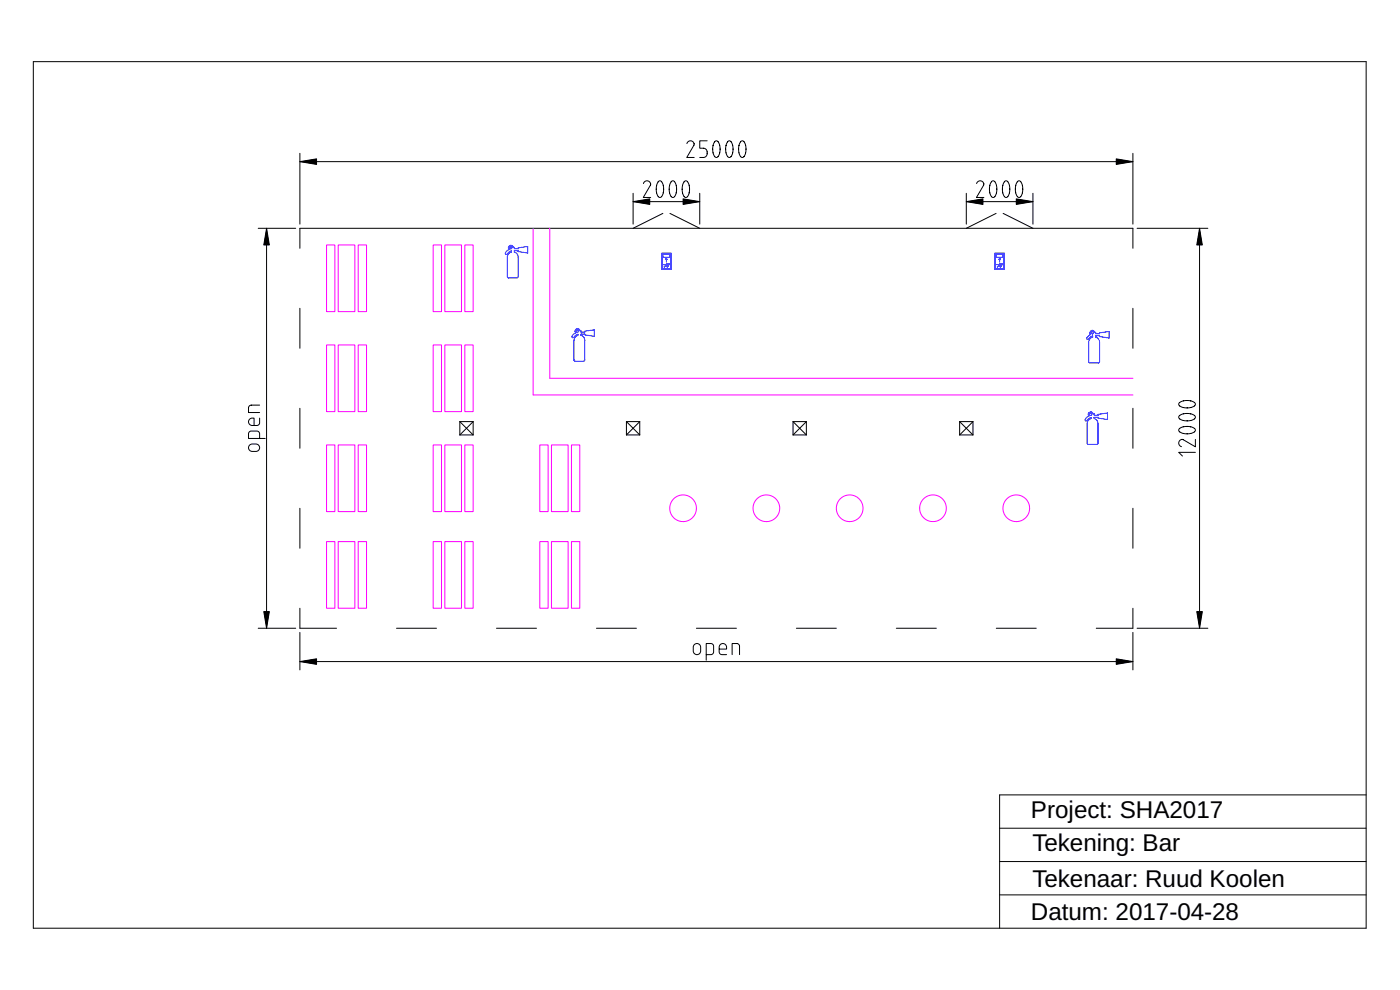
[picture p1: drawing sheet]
<svg xmlns="http://www.w3.org/2000/svg" width="420mm" height="297mm" viewBox="0 0 420 297" stroke-linecap="round" stroke-linejoin="round" font-family="sans-serif">
<g fill="none" stroke="#000" stroke-width=".3">
<path d="M10 18.5h400v260h-400zM90 46v21.2M90 48.5h250M190 58v9.2M193.1 55.1a1.08 1.08 0 0 1 1.3-.8 1.08 1.08 0 0 1 .8 1.3l-2.1 3.7h2.2M197.7 54.4a.93 .93 0 0 1 1.3 .9l.2 1.4-.2 1.5-.6 .9-.5 .1-.7-.7-.2-1.5 .1-1.7zM201.6 54.4a.93 .93 0 0 1 1.3 .9l.2 1.4-.2 1.5-.6 .9-.6 .1-.6-.7-.3-1.5 .2-1.7zM205.5 54.4a.93 .93 0 0 1 1.3 .9l.1 1.4-.1 1.5-.6 .9-.6 .1-.6-.7-.3-1.5 .2-1.7zM206.1 43.1a1.08 1.08 0 0 1 1.3-.8 1.08 1.08 0 0 1 .9 1.3l-2.2 3.7h2.2M210 58v9.2M212.2 42.3h-2.2v2.2h1.1a1.42 1.42 0 0 1 1.1 1.4 1.42 1.42 0 0 1-1.1 1.4h-1.1M214.6 42.4a.93 .93 0 0 1 1.3 .9l.2 1.4-.2 1.5-.5 .9-.6 .1-.6-.7-.3-1.5 .2-1.7z"/>
<path d="M218.5 42.4a.93 .93 0 0 1 1.3 .9l.2 1.4-.2 1.5-.5 .9-.6 .1-.6-.7-.3-1.5 .2-1.7zM222.4 42.4a.93 .93 0 0 1 1.3 .9l.2 1.4-.2 1.5-.5 .9-.6 .1-.6-.7-.3-1.5 .2-1.7zM290 58v9.2M293.1 55.1a1.08 1.08 0 0 1 1.3-.8 1.08 1.08 0 0 1 .8 1.3l-2.1 3.7h2.2M297.7 54.4a.93 .93 0 0 1 1.3 .9l.2 1.4-.2 1.5-.6 .9-.5 .1-.7-.7-.2-1.5 .1-1.7zM301.6 54.4a.93 .93 0 0 1 1.3 .9l.2 1.4-.2 1.5-.6 .9-.6 .1-.6-.7-.3-1.5 .2-1.7zM305.5 54.4a.93 .93 0 0 1 1.3 .9l.1 1.4-.1 1.5-.6 .9-.6 .1-.6-.7-.3-1.5 .2-1.7zM310 58v9.2M340 46v21.2M77.5 68.5h11.2M80 68.5v120M90 74.5v-6h250v6"/>
<path d="M190 60.5h20M198.9 64l-8.9 4.5M201.1 64l8.9 4.5M290 60.5h20M298.9 64l-8.9 4.5M301.1 64l8.9 4.5M341.2 68.5h21.3M360 68.5v120M90 92.5v12M340 92.5v12M74.8 133.7l.5-.4 1.5-.1a1.11 1.11 0 0 1 1.1 1.1 1.11 1.11 0 0 1-1.1 1.1l-1.8-.2-.4-.9zM77.9 131.6v-1.4a.83 .83 0 0 0-.8-.9h-1.7a.83 .83 0 0 0-.8 .9v1.4h5"/>
<path d="M77.9 125.4v1.4a.83 .83 0 0 1-.8 .9h-1.4a1.17 1.17 0 0 1-1.1-1.5 1.17 1.17 0 0 1 1.6-.8v2.3M77.9 121.6h-2.5a.83 .83 0 0 0-.8 .8v1.4h3.3M90 122.5v12M138 126.5v4M138 126.5h4M138 130.5h4M138 126.5l4 4M142 126.5v4M142 126.5l-4 4M188 126.5v4M188 126.5h4M188 130.5h4"/>
<path d="M188 126.5l4 4M192 126.5v4M192 126.5l-4 4M238 126.5v4M238 126.5h4M238 130.5h4M238 126.5l4 4M242 126.5v4M242 126.5l-4 4M288 126.5v4M288 126.5h4M288 130.5h4"/>
<path d="M288 126.5l4 4M292 126.5v4M292 126.5l-4 4M340 122.5v12M353.9 128.7l.9-.6 1.7-.1 1.5 .2 .6 .5 .1 .4-.1 .3-.6 .5-2 .3-1.2-.2-.8-.4-.3-.5zM353.9 124.8l.9-.6 1.7-.1 1.5 .3 .6 .4 .1 .4-.1 .3-.6 .5-2 .3-1.2-.2-.8-.4-.3-.5zM353.9 120.9l.9-.5 1.7-.2 1.5 .3 .6 .4 .1 .4-.1 .4-.6 .4-2 .3-1.2-.2-.8-.4-.3-.5zM358.7 135.7h-5l1.2 1.1M358.7 131.8v2.3l-3.6-2.2a1.08 1.08 0 0 0-1.4 .8 1.08 1.08 0 0 0 .9 1.3M90 152.5v12M340 152.5v12M77.5 188.5h11.2"/>
<path d="M90 182.5v6h11M90 189.7v11.3M90 198.5h250M119 188.5h12M149 188.5h12M179 188.5h12M208.5 193.3l.7-.2 .9 .4 .2 1.8a1.11 1.11 0 0 1-1.1 1.1 1.11 1.11 0 0 1-1.1-1.1v-1.5zM209 188.5h12M211.9 196.4h1.4a.83 .83 0 0 0 .9-.8v-1.7a.83 .83 0 0 0-.9-.8h-1.4v5M215.8 194.8h2.3a1.16 1.16 0 0 0-.8-1.7 1.16 1.16 0 0 0-1.5 1.1v1.4a.83 .83 0 0 0 .9 .8h1.4M219.7 196.4v-3.3h1.4a.83 .83 0 0 1 .8 .8v2.5M239 188.5h12"/>
<path d="M269 188.5h12M299 188.5h12M340 182.5v6h-11M340 189.7v11.3M341.2 188.5h21.3M410 238.5h-110v40M300 258.5h110M300 248.5h110M300 268.5h110"/>
</g>
<g fill="none" stroke="#00f" stroke-width=".3">
<path d="M152.8 73.8l.4-.2 .5 .1 .3 .5h.4v.4h1.1v-.2l2.9-.4v1.9l-2.9-.4v-.3h-1.2v.4l.8 .5 .4 .9v6l-.3 .4h-2.6l-.3-.3v-6.1l.3-.8 .8-.6v-.3l-1.4 1-.4-.2 .4-.7 .8-.5-.2-.5zM198.6 75.9h2.8v4.9h-2.8zM198.8 76.1h2.5v4.5h-2.5zM199 76.3h2v.9h-2zM199.1 79.4h.5l.2 .4M199.7 79.7l.5-.4 .3 .3-.6 .4zM199.8 79.9h-.5v.5M200 77.7v.8M200 77.4l.2 .4h-.4zM200 78.9v.4l.5 .2M200.5 79.5v.5l-.3 .2M298.6 75.9h2.8v4.9h-2.8z"/>
<path d="M298.8 76.1h2.5v4.5h-2.5zM299 76.3h2v.9h-2zM299.1 79.4h.5l.2 .4M299.7 79.7l.5-.4 .3 .3-.6 .4zM299.8 79.9h-.5v.5M300 77.7v.8M300 77.4l.2 .4h-.4zM300 78.9v.4l.5 .2M300.5 79.5v.5l-.3 .2M172.8 98.8l.4-.2 .5 .1 .3 .5h.4v.4h1.1v-.2l2.9-.4v1.9l-2.9-.4v-.3h-1.2v.4l.8 .5 .4 .9v6l-.3 .4h-2.6l-.3-.3v-6.1l.3-.8 .8-.6v-.3l-1.4 1-.4-.2 .4-.7 .8-.5-.2-.5zM327.3 99.3l.8-.1 .4 .5h.3v.4h1.2v-.2l2.9-.4v1.9l-2.9-.4v-.3h-1.2v.4l.3 .1a1.67 1.67 0 0 1 .9 1.5v5.8l-.4 .4h-2.5l-.3-.2-.1-6a1.66 1.66 0 0 1 1.2-1.6v-.3l-.8 .4-.6 .7-.4-.2 .2-.5 1-.8-.2-.5zM326.8 123.8l.4-.2 .5 .1 .3 .5h.4v.4h1.1v-.3l2.9-.4v2l-2.9-.5v-.2h-1.1v.4l.7 .4 .4 1v6l-.3 .3h-2.6l-.3-.3v-6.1l.4-.8 .7-.5v-.3l-1.4 1-.4-.3 .4-.7 .8-.5-.2-.4z"/>
<circle cx="153.3" cy="74.3" r=".33"/>
<circle cx="200.7" cy="79.3" r=".23"/>
<circle cx="300.7" cy="79.3" r=".23"/>
<circle cx="173.3" cy="99.3" r=".33"/>
<circle cx="327.8" cy="99.9" r=".33"/>
<circle cx="327.3" cy="124.3" r=".33"/>
</g>
<path d="M90 48.5l5-.8v1.6zM335 47.7l5 .8-5 .8zM80 68.5l.8 5h-1.6zM190 60.5l5-.8v1.6zM205 59.7l5 .8-5 .8zM290 60.5l5-.8v1.6zM305 59.7l5 .8-5 .8zM360 68.5l.8 5h-1.6zM79.2 183.5h1.6l-.8 5zM90 198.5l5-.8v1.6zM335 197.7l5 .8-5 .8zM359.2 183.5h1.6l-.8 5z" fill="#000"/>
<path d="M90 48.5l5-.8v1.6zM335 47.7l5 .8-5 .8zM80 68.5l.8 5h-1.6zM190 60.5l5-.8v1.6zM205 59.7l5 .8-5 .8zM290 60.5l5-.8v1.6zM305 59.7l5 .8-5 .8zM360 68.5l.8 5h-1.6zM79.2 183.5h1.6l-.8 5zM90 198.5l5-.8v1.6zM335 197.7l5 .8-5 .8zM359.2 183.5h1.6l-.8 5z" fill="#000" stroke="#000" stroke-width=".3"/>
<g fill="none" stroke="#f0f" stroke-width=".3">
<path d="M98 73.5h2.5v20h-2.5zM101.5 73.5h5v20h-5zM107.5 73.5h2.5v20h-2.5zM130 73.5h2.5v20h-2.5zM133.5 73.5h5v20h-5zM139.5 73.5h2.5v20h-2.5zM160 68.5v50h180M165 68.5v45h175M98 103.5h2.5v20h-2.5zM101.5 103.5h5v20h-5zM107.5 103.5h2.5v20h-2.5zM130 103.5h2.5v20h-2.5z"/>
<path d="M133.5 103.5h5v20h-5zM139.5 103.5h2.5v20h-2.5zM98 133.5h2.5v20h-2.5zM101.5 133.5h5v20h-5zM107.5 133.5h2.5v20h-2.5zM130 133.5h2.5v20h-2.5zM133.5 133.5h5v20h-5zM139.5 133.5h2.5v20h-2.5zM162 133.5h2.5v20h-2.5zM165.5 133.5h5v20h-5zM171.5 133.5h2.5v20h-2.5zM98 162.5h2.5v20h-2.5z"/>
<path d="M101.5 162.5h5v20h-5zM107.5 162.5h2.5v20h-2.5zM130 162.5h2.5v20h-2.5zM133.5 162.5h5v20h-5zM139.5 162.5h2.5v20h-2.5zM162 162.5h2.5v20h-2.5zM165.5 162.5h5v20h-5zM171.5 162.5h2.5v20h-2.5z"/>
<circle cx="205" cy="152.5" r="4"/>
<circle cx="230" cy="152.5" r="4"/>
<circle cx="255" cy="152.5" r="4"/>
<circle cx="280" cy="152.5" r="4"/>
<circle cx="305" cy="152.5" r="4"/>
</g>
<g font-size="7.3">
<text x="309.4" y="245.4">Project: SHA2017</text>
<text x="309.8" y="255.4">Tekening: Bar</text>
<text x="309.8" y="266.1">Tekenaar: Ruud Koolen</text>
<text x="309.4" y="276">Datum: 2017-04-28</text>
</g>
</svg>
